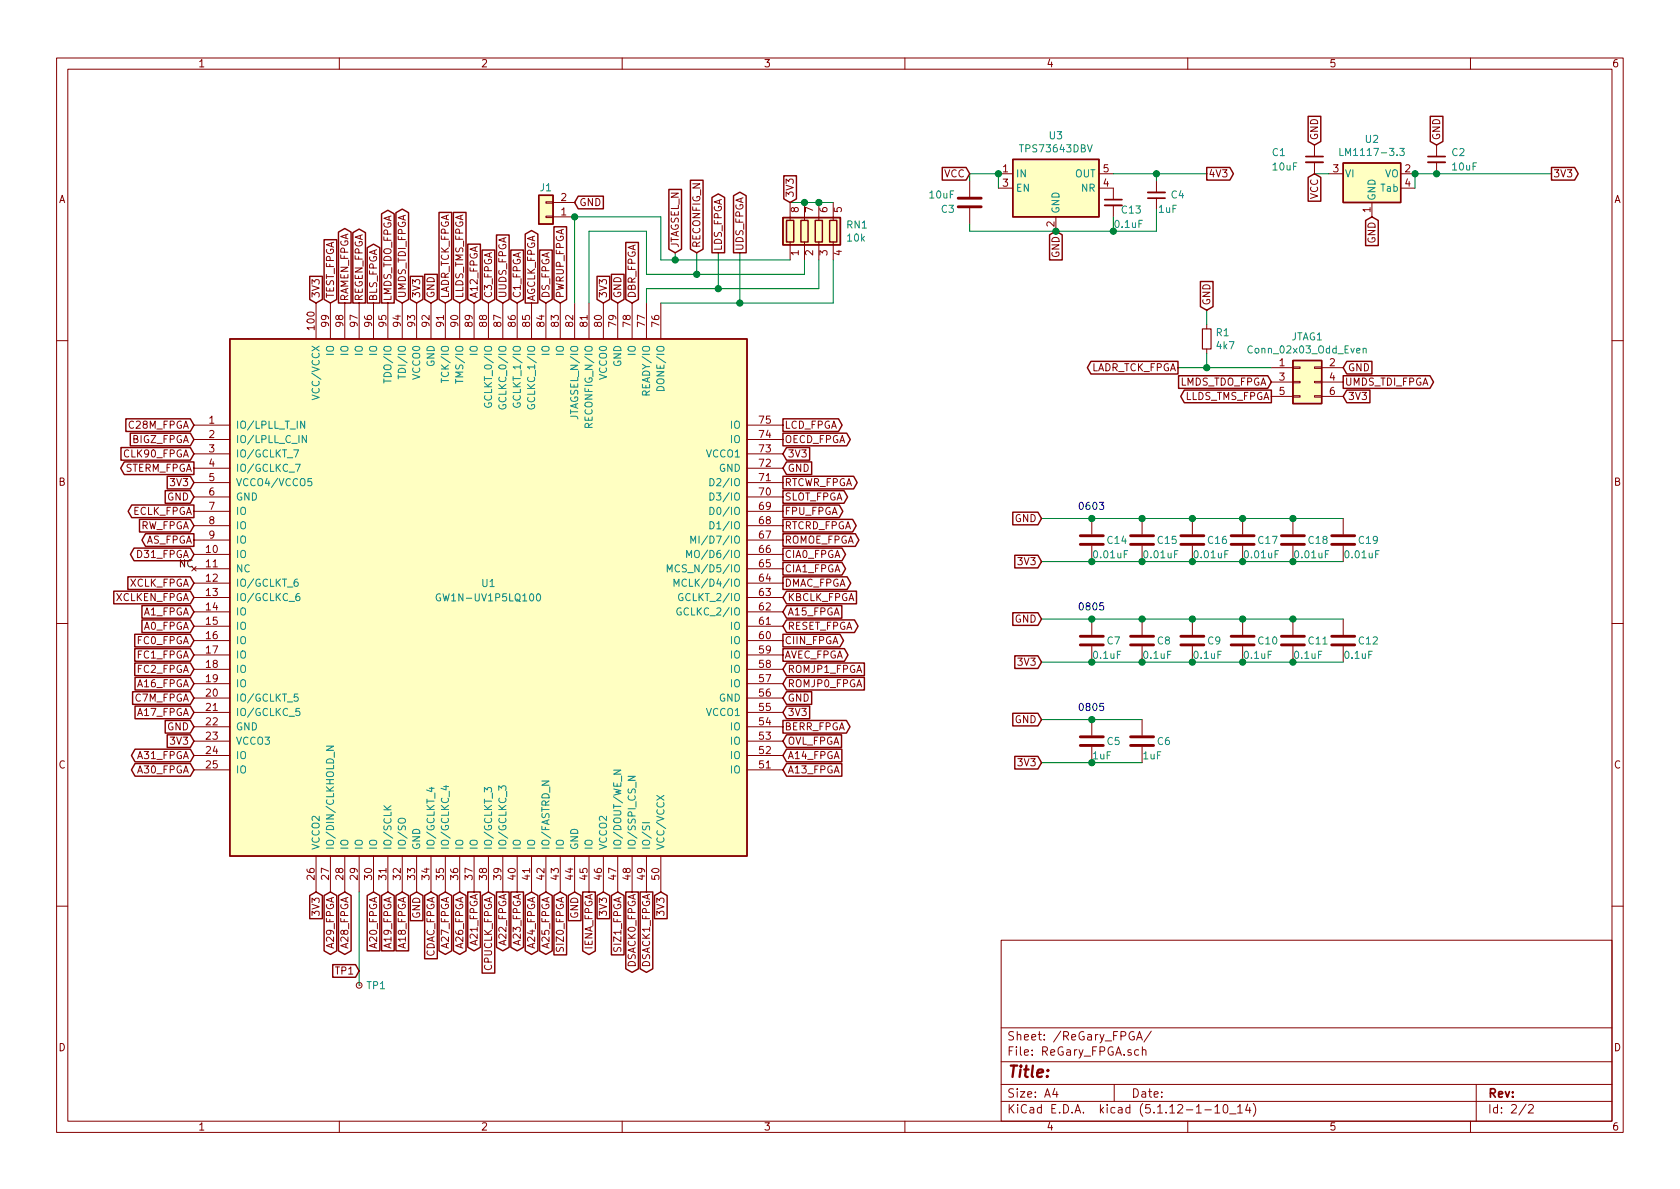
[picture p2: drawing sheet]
EESchema Schematic File Version 4
EELAYER 30 0
EELAYER END
$Descr A4 11693 8268
encoding utf-8
Sheet 2 2
Title ""
Date ""
Rev ""
Comp ""
Comment1 ""
Comment2 ""
Comment3 ""
Comment4 ""
$EndDescr
$Comp
L ReGary:LM1117-3.3 U2
U 1 1
P 9550 1200
F 0 "U2" H 9550 1442 50  0000 C CNN
F 1 "LM1117-3.3" H 9550 1351 50  0000 C CNN
F 2 "Package_TO_SOT_SMD:SOT-223" H 9550 1200 50  0001 C CNN
F 3 "http://www.ti.com/lit/ds/symlink/lm1117.pdf" H 9550 1200 50  0001 C CNN
	1    9550 1200
	1    0    0    -1  
$EndComp
Text GLabel 9550 1500 3    50   Input ~ 0
GND
Text GLabel 9150 1200 3    50   Input ~ 0
VCC
Text GLabel 10800 1200 2    50   Output ~ 0
3V3
$Comp
L Device:C_Small C1
U 1 1
P 9150 1100
F 0 "C1" H 8850 1150 50  0000 L CNN
F 1 "10uF" H 8850 1050 50  0000 L CNN
F 2 "Capacitor_SMD:C_1206_3216Metric_Pad1.42x1.75mm_HandSolder" H 9150 1100 50  0001 C CNN
F 3 "~" H 9150 1100 50  0001 C CNN
	1    9150 1100
	1    0    0    -1  
$EndComp
Wire Wire Line
	9250 1200 9150 1200
Text GLabel 9150 1000 1    50   Input ~ 0
GND
$Comp
L Device:C_Small C2
U 1 1
P 10000 1100
F 0 "C2" H 10100 1150 50  0000 L CNN
F 1 "10uF" H 10100 1050 50  0000 L CNN
F 2 "Capacitor_SMD:C_1206_3216Metric_Pad1.42x1.75mm_HandSolder" H 10000 1100 50  0001 C CNN
F 3 "~" H 10000 1100 50  0001 C CNN
	1    10000 1100
	1    0    0    -1  
$EndComp
Text GLabel 10000 1000 1    50   Input ~ 0
GND
Wire Wire Line
	9850 1300 9850 1200
Wire Wire Line
	9850 1200 10000 1200
Connection ~ 10000 1200
Text GLabel 8400 2150 1    50   Input ~ 0
GND
Text GLabel 7250 3600 0    50   Input ~ 0
GND
$Comp
L Device:C C?
U 1 1
P 9000 4450
AR Path="/60CC8F02" Ref="C?"  Part="1" 
AR Path="/608A10F5/60CC8F02" Ref="C11"  Part="1" 
F 0 "C11" H 9100 4450 50  0000 L CNN
F 1 "0.1uF" H 9000 4350 50  0000 L CNN
F 2 "Capacitor_SMD:C_0805_2012Metric_Pad1.18x1.45mm_HandSolder" H 9038 4300 50  0001 C CNN
F 3 "~" H 9000 4450 50  0001 C CNN
	1    9000 4450
	1    0    0    -1  
$EndComp
Connection ~ 7600 3600
Wire Wire Line
	7600 3600 7950 3600
Connection ~ 7600 3900
Wire Wire Line
	7600 3900 7950 3900
$Comp
L Device:C C?
U 1 1
P 8300 4450
AR Path="/60CC8F0E" Ref="C?"  Part="1" 
AR Path="/608A10F5/60CC8F0E" Ref="C9"  Part="1" 
F 0 "C9" H 8400 4450 50  0000 L CNN
F 1 "0.1uF" H 8300 4350 50  0000 L CNN
F 2 "Capacitor_SMD:C_0805_2012Metric_Pad1.18x1.45mm_HandSolder" H 8338 4300 50  0001 C CNN
F 3 "~" H 8300 4450 50  0001 C CNN
	1    8300 4450
	1    0    0    -1  
$EndComp
Connection ~ 7950 3600
Connection ~ 7950 3900
Wire Wire Line
	7950 3600 8300 3600
Wire Wire Line
	7950 3900 8300 3900
Text GLabel 7250 4600 0    50   Input ~ 0
3V3
Connection ~ 8300 3600
Wire Wire Line
	9000 3900 9350 3900
$Comp
L Device:C C?
U 1 1
P 8650 4450
AR Path="/607ACE36" Ref="C?"  Part="1" 
AR Path="/608A10F5/607ACE36" Ref="C10"  Part="1" 
F 0 "C10" H 8750 4450 50  0000 L CNN
F 1 "0.1uF" H 8650 4350 50  0000 L CNN
F 2 "Capacitor_SMD:C_0805_2012Metric_Pad1.18x1.45mm_HandSolder" H 8688 4300 50  0001 C CNN
F 3 "~" H 8650 4450 50  0001 C CNN
	1    8650 4450
	1    0    0    -1  
$EndComp
$Comp
L Device:R_Pack04 RN1
U 1 1
P 5700 1600
F 0 "RN1" H 5888 1646 50  0000 L CNN
F 1 "10k" H 5888 1555 50  0000 L CNN
F 2 "ReGary:RESCAF80P320X160X60-8N" V 5975 1600 50  0001 C CNN
F 3 "~" H 5700 1600 50  0001 C CNN
	1    5700 1600
	1    0    0    -1  
$EndComp
Text GLabel 5500 1400 1    50   Input ~ 0
3V3
Wire Wire Line
	5500 1400 5600 1400
$Comp
L Device:C C?
U 1 1
P 7950 3750
AR Path="/60636E2E" Ref="C?"  Part="1" 
AR Path="/608A10F5/60636E2E" Ref="C15"  Part="1" 
F 0 "C15" H 8050 3750 50  0000 L CNN
F 1 "0.01uF" H 7950 3650 50  0000 L CNN
F 2 "Capacitor_SMD:C_0603_1608Metric_Pad1.08x0.95mm_HandSolder" H 7988 3600 50  0001 C CNN
F 3 "~" H 7950 3750 50  0001 C CNN
	1    7950 3750
	1    0    0    -1  
$EndComp
$Comp
L Device:C C?
U 1 1
P 7600 3750
AR Path="/60637476" Ref="C?"  Part="1" 
AR Path="/608A10F5/60637476" Ref="C14"  Part="1" 
F 0 "C14" H 7700 3750 50  0000 L CNN
F 1 "0.01uF" H 7600 3650 50  0000 L CNN
F 2 "Capacitor_SMD:C_0603_1608Metric_Pad1.08x0.95mm_HandSolder" H 7638 3600 50  0001 C CNN
F 3 "~" H 7600 3750 50  0001 C CNN
	1    7600 3750
	1    0    0    -1  
$EndComp
$Comp
L Device:C C?
U 1 1
P 8650 3750
AR Path="/60637B30" Ref="C?"  Part="1" 
AR Path="/608A10F5/60637B30" Ref="C17"  Part="1" 
F 0 "C17" H 8750 3750 50  0000 L CNN
F 1 "0.01uF" H 8650 3650 50  0000 L CNN
F 2 "Capacitor_SMD:C_0603_1608Metric_Pad1.08x0.95mm_HandSolder" H 8688 3600 50  0001 C CNN
F 3 "~" H 8650 3750 50  0001 C CNN
	1    8650 3750
	1    0    0    -1  
$EndComp
$Comp
L Device:C C?
U 1 1
P 9000 3750
AR Path="/60638427" Ref="C?"  Part="1" 
AR Path="/608A10F5/60638427" Ref="C18"  Part="1" 
F 0 "C18" H 9100 3750 50  0000 L CNN
F 1 "0.01uF" H 9000 3650 50  0000 L CNN
F 2 "Capacitor_SMD:C_0603_1608Metric_Pad1.08x0.95mm_HandSolder" H 9038 3600 50  0001 C CNN
F 3 "~" H 9000 3750 50  0001 C CNN
	1    9000 3750
	1    0    0    -1  
$EndComp
Wire Wire Line
	7250 3900 7600 3900
Wire Wire Line
	7250 3600 7600 3600
Text GLabel 7250 4300 0    50   Input ~ 0
GND
Text GLabel 7250 3900 0    50   Input ~ 0
3V3
Text Notes 7500 3550 0    50   ~ 0
0603
Text Notes 7500 4250 0    50   ~ 0
0805
$Comp
L Device:C C?
U 1 1
P 7950 4450
AR Path="/608291F3" Ref="C?"  Part="1" 
AR Path="/608A10F5/608291F3" Ref="C8"  Part="1" 
F 0 "C8" H 8050 4450 50  0000 L CNN
F 1 "0.1uF" H 7950 4350 50  0000 L CNN
F 2 "Capacitor_SMD:C_0805_2012Metric_Pad1.18x1.45mm_HandSolder" H 7988 4300 50  0001 C CNN
F 3 "~" H 7950 4450 50  0001 C CNN
	1    7950 4450
	1    0    0    -1  
$EndComp
Wire Wire Line
	7950 4300 8300 4300
Connection ~ 7950 4300
Wire Wire Line
	8300 4600 8650 4600
Connection ~ 8300 4600
$Comp
L Device:C C?
U 1 1
P 9350 3750
AR Path="/60898D1D" Ref="C?"  Part="1" 
AR Path="/608A10F5/60898D1D" Ref="C19"  Part="1" 
F 0 "C19" H 9450 3750 50  0000 L CNN
F 1 "0.01uF" H 9350 3650 50  0000 L CNN
F 2 "Capacitor_SMD:C_0603_1608Metric_Pad1.08x0.95mm_HandSolder" H 9388 3600 50  0001 C CNN
F 3 "~" H 9350 3750 50  0001 C CNN
	1    9350 3750
	1    0    0    -1  
$EndComp
Wire Wire Line
	8300 3600 8650 3600
Connection ~ 8650 3600
Wire Wire Line
	8650 3600 9000 3600
$Comp
L Device:C C?
U 1 1
P 8300 3750
AR Path="/608A7236" Ref="C?"  Part="1" 
AR Path="/608A10F5/608A7236" Ref="C16"  Part="1" 
F 0 "C16" H 8400 3750 50  0000 L CNN
F 1 "0.01uF" H 8300 3650 50  0000 L CNN
F 2 "Capacitor_SMD:C_0603_1608Metric_Pad1.08x0.95mm_HandSolder" H 8338 3600 50  0001 C CNN
F 3 "~" H 8300 3750 50  0001 C CNN
	1    8300 3750
	1    0    0    -1  
$EndComp
Connection ~ 9000 3600
Wire Wire Line
	9000 3600 9350 3600
Wire Wire Line
	8300 3900 8650 3900
Connection ~ 8300 3900
Connection ~ 9000 3900
Connection ~ 8650 3900
Wire Wire Line
	8650 3900 9000 3900
$Comp
L Device:C C?
U 1 1
P 7600 5150
AR Path="/608425C5" Ref="C?"  Part="1" 
AR Path="/608A10F5/608425C5" Ref="C5"  Part="1" 
F 0 "C5" H 7700 5150 50  0000 L CNN
F 1 "1uF" H 7600 5050 50  0000 L CNN
F 2 "Capacitor_SMD:C_0805_2012Metric_Pad1.18x1.45mm_HandSolder" H 7638 5000 50  0001 C CNN
F 3 "~" H 7600 5150 50  0001 C CNN
	1    7600 5150
	1    0    0    -1  
$EndComp
$Comp
L Device:C C?
U 1 1
P 7950 5150
AR Path="/6084338C" Ref="C?"  Part="1" 
AR Path="/608A10F5/6084338C" Ref="C6"  Part="1" 
F 0 "C6" H 8050 5150 50  0000 L CNN
F 1 "1uF" H 7950 5050 50  0000 L CNN
F 2 "Capacitor_SMD:C_0805_2012Metric_Pad1.18x1.45mm_HandSolder" H 7988 5000 50  0001 C CNN
F 3 "~" H 7950 5150 50  0001 C CNN
	1    7950 5150
	1    0    0    -1  
$EndComp
$Comp
L Device:C C?
U 1 1
P 9350 4450
AR Path="/6084459F" Ref="C?"  Part="1" 
AR Path="/608A10F5/6084459F" Ref="C12"  Part="1" 
F 0 "C12" H 9450 4450 50  0000 L CNN
F 1 "0.1uF" H 9350 4350 50  0000 L CNN
F 2 "Capacitor_SMD:C_0805_2012Metric_Pad1.18x1.45mm_HandSolder" H 9388 4300 50  0001 C CNN
F 3 "~" H 9350 4450 50  0001 C CNN
	1    9350 4450
	1    0    0    -1  
$EndComp
$Comp
L Device:C_Small C?
U 1 1
P 8050 1350
AR Path="/6085C631" Ref="C?"  Part="1" 
AR Path="/608A10F5/6085C631" Ref="C4"  Part="1" 
F 0 "C4" H 7850 1350 50  0000 L CNN
F 1 "1uF" H 7900 1450 50  0000 L CNN
F 2 "Capacitor_SMD:C_0805_2012Metric_Pad1.15x1.40mm_HandSolder" H 8088 1200 50  0001 C CNN
F 3 "~" H 8050 1350 50  0001 C CNN
	1    8050 1350
	-1   0    0    1   
$EndComp
$Comp
L Device:C C3
U 1 1
P 6750 1400
F 0 "C3" H 6850 1450 50  0000 L CNN
F 1 "10uF" H 6850 1350 50  0000 L CNN
F 2 "Capacitor_SMD:C_1206_3216Metric_Pad1.42x1.75mm_HandSolder" H 6750 1400 50  0001 C CNN
F 3 "~" H 6750 1400 50  0001 C CNN
	1    6750 1400
	-1   0    0    1   
$EndComp
Text GLabel 2500 6750 0    50   Input ~ 0
TP1
Wire Wire Line
	5600 1400 5700 1400
Connection ~ 5600 1400
$Comp
L Connector:TestPoint_Small TP1
U 1 1
P 2500 6850
F 0 "TP1" H 2548 6850 50  0000 L CNN
F 1 "TestPoint_Small" H 2548 6805 50  0001 L CNN
F 2 "TestPoint:TestPoint_Pad_1.5x1.5mm" H 2700 6850 50  0001 C CNN
F 3 "~" H 2700 6850 50  0001 C CNN
	1    2500 6850
	1    0    0    -1  
$EndComp
Wire Wire Line
	5700 1400 5800 1400
Connection ~ 5700 1400
$Comp
L Device:C_Small C?
U 1 1
P 7750 1400
AR Path="/60785965" Ref="C?"  Part="1" 
AR Path="/608A10F5/60785965" Ref="C13"  Part="1" 
F 0 "C13" H 7800 1350 50  0000 L CNN
F 1 "0.1uF" H 7750 1250 50  0000 L CNN
F 2 "Capacitor_SMD:C_0603_1608Metric_Pad1.08x0.95mm_HandSolder" H 7788 1250 50  0001 C CNN
F 3 "~" H 7750 1400 50  0001 C CNN
	1    7750 1400
	1    0    0    -1  
$EndComp
Text GLabel 7250 5300 0    50   Input ~ 0
3V3
Text GLabel 7250 5000 0    50   Input ~ 0
GND
Wire Wire Line
	7250 5000 7600 5000
Wire Wire Line
	7250 5300 7600 5300
Text Notes 7500 4950 0    50   ~ 0
0805
Wire Wire Line
	7600 5000 7950 5000
Connection ~ 7600 5000
Wire Wire Line
	7600 5300 7950 5300
Connection ~ 7600 5300
$Comp
L ReGary:GW1N-UV1P5LQ100 U1
U 1 1
P 3400 4150
F 0 "U1" H 3400 4250 50  0000 C CNN
F 1 "GW1N-UV1P5LQ100" H 3400 4150 50  0000 C CNN
F 2 "Package_QFP:TQFP-100_14x14mm_P0.5mm" H 3400 4150 50  0001 C CNN
F 3 "" H 3400 4150 50  0001 C CNN
	1    3400 4150
	1    0    0    -1  
$EndComp
Text GLabel 4200 2100 1    50   Input ~ 0
3V3
Text GLabel 2900 2100 1    50   Input ~ 0
3V3
Text GLabel 2200 2100 1    50   Input ~ 0
3V3
Text GLabel 1350 3350 0    50   Input ~ 0
3V3
Text GLabel 1350 5150 0    50   Input ~ 0
3V3
Text GLabel 2200 6200 3    50   Input ~ 0
3V3
Text GLabel 4200 6200 3    50   Input ~ 0
3V3
Text GLabel 4600 6200 3    50   Input ~ 0
3V3
Text GLabel 5450 4950 2    50   Input ~ 0
3V3
Text GLabel 5450 3150 2    50   Input ~ 0
3V3
Text GLabel 1350 3450 0    50   Input ~ 0
GND
Text GLabel 1350 5050 0    50   Input ~ 0
GND
Text GLabel 2900 6200 3    50   Input ~ 0
GND
Text GLabel 4000 6200 3    50   Input ~ 0
GND
Text GLabel 5450 4850 2    50   Input ~ 0
GND
Text GLabel 5450 3250 2    50   Input ~ 0
GND
Text GLabel 4300 2100 1    50   Input ~ 0
GND
Text GLabel 3000 2100 1    50   Input ~ 0
GND
$Comp
L Connector_Generic:Conn_02x03_Odd_Even JTAG1
U 1 1
P 9050 2650
F 0 "JTAG1" H 9100 2967 50  0000 C CNN
F 1 "Conn_02x03_Odd_Even" H 9100 2876 50  0000 C CNN
F 2 "Connector_PinHeader_2.00mm:PinHeader_2x03_P2.00mm_Vertical_SMD" H 9050 2650 50  0001 C CNN
F 3 "~" H 9050 2650 50  0001 C CNN
	1    9050 2650
	1    0    0    -1  
$EndComp
Text GLabel 9350 2550 2    50   Input ~ 0
GND
Text GLabel 9350 2750 2    50   Input ~ 0
3V3
$Comp
L Regulator_Linear:TPS73643DBV U3
U 1 1
P 7350 1300
F 0 "U3" H 7350 1667 50  0000 C CNN
F 1 "TPS73643DBV" H 7350 1576 50  0000 C CNN
F 2 "Package_TO_SOT_SMD:SOT-23-5" H 7350 1625 50  0001 C CIN
F 3 "http://www.ti.com/lit/ds/symlink/tps736.pdf" H 7350 1250 50  0001 C CNN
	1    7350 1300
	1    0    0    -1  
$EndComp
Text GLabel 6750 1200 0    50   Input ~ 0
VCC
Wire Wire Line
	6950 1200 6750 1200
Wire Wire Line
	10000 1200 10800 1200
Text GLabel 7350 1600 3    50   Input ~ 0
GND
Text GLabel 8400 1200 2    50   Output ~ 0
4V3
Wire Wire Line
	6950 1300 6950 1200
Connection ~ 6950 1200
Wire Wire Line
	7750 1200 8050 1200
Wire Wire Line
	6750 1550 6750 1600
Wire Wire Line
	6750 1200 6750 1250
Wire Wire Line
	8050 1600 8050 1450
Connection ~ 7350 1600
Wire Wire Line
	8050 1250 8050 1200
Connection ~ 8050 1200
Wire Wire Line
	8050 1200 8400 1200
Wire Wire Line
	7750 1500 7750 1600
Connection ~ 7750 1600
Wire Wire Line
	7750 1600 8050 1600
$Comp
L Device:C C?
U 1 1
P 7600 4450
AR Path="/67F0E861" Ref="C?"  Part="1" 
AR Path="/608A10F5/67F0E861" Ref="C7"  Part="1" 
F 0 "C7" H 7700 4450 50  0000 L CNN
F 1 "0.1uF" H 7600 4350 50  0000 L CNN
F 2 "Capacitor_SMD:C_0805_2012Metric_Pad1.18x1.45mm_HandSolder" H 7638 4300 50  0001 C CNN
F 3 "~" H 7600 4450 50  0001 C CNN
	1    7600 4450
	1    0    0    -1  
$EndComp
Wire Wire Line
	7250 4600 7600 4600
Wire Wire Line
	7950 4600 8300 4600
$Comp
L Device:R_Small R1
U 1 1
P 8400 2350
F 0 "R1" H 8459 2396 50  0000 L CNN
F 1 "4k7" H 8459 2305 50  0000 L CNN
F 2 "Resistor_SMD:R_0603_1608Metric_Pad0.98x0.95mm_HandSolder" H 8400 2350 50  0001 C CNN
F 3 "~" H 8400 2350 50  0001 C CNN
	1    8400 2350
	1    0    0    -1  
$EndComp
Wire Wire Line
	8300 4300 8650 4300
Connection ~ 8300 4300
Wire Wire Line
	8650 4600 9000 4600
Connection ~ 8650 4600
Text GLabel 4700 1750 1    50   Input ~ 0
JTAGSEL_N
$Comp
L Connector_Generic:Conn_01x02 J1
U 1 1
P 3800 1500
F 0 "J1" H 3800 1300 50  0000 C CNN
F 1 "Conn_01x02" H 3718 1266 50  0001 C CNN
F 2 "Connector_PinHeader_2.54mm:PinHeader_1x02_P2.54mm_Vertical" H 3800 1500 50  0001 C CNN
F 3 "~" H 3800 1500 50  0001 C CNN
	1    3800 1500
	-1   0    0    1   
$EndComp
Text GLabel 4850 1750 1    50   Input ~ 0
RECONFIG_N
Text GLabel 2800 2100 1    50   BiDi ~ 0
UMDS_TDI_FPGA
Text GLabel 9350 2650 2    50   Output ~ 0
UMDS_TDI_FPGA
Text GLabel 8850 2650 0    50   Input ~ 0
LMDS_TDO_FPGA
Text GLabel 2700 2100 1    50   Output ~ 0
LMDS_TDO_FPGA
Text GLabel 8200 2550 0    50   Output ~ 0
LADR_TCK_FPGA
Text GLabel 3100 2100 1    50   Input ~ 0
LADR_TCK_FPGA
Text GLabel 8850 2750 0    50   Output ~ 0
LLDS_TMS_FPGA
Text GLabel 3200 2100 1    50   Input ~ 0
LLDS_TMS_FPGA
Text GLabel 1350 4050 0    50   Input ~ 0
XCLK_FPGA
Text GLabel 3400 2100 1    50   Input ~ 0
C3_FPGA
Text GLabel 3500 2100 1    50   Input ~ 0
UUDS_FPGA
Text GLabel 3700 2100 1    50   Output ~ 0
AGCLK_FPGA
Wire Wire Line
	6750 1600 7350 1600
Text GLabel 3800 2100 1    50   Input ~ 0
DS_FPGA
Text GLabel 1350 4150 0    50   Input ~ 0
XCLKEN_FPGA
Text Label 1350 3950 2    50   ~ 0
NC
Text GLabel 1350 2950 0    50   Input ~ 0
C28M_FPGA
Text GLabel 1350 3250 0    50   Output ~ 0
STERM_FPGA
Text GLabel 1350 3050 0    50   Input ~ 0
BIGZ_FPGA
Text GLabel 1350 3850 0    50   BiDi ~ 0
D31_FPGA
Text GLabel 1350 3150 0    50   Input ~ 0
CLK90_FPGA
Text GLabel 2300 2100 1    50   Input ~ 0
TEST_FPGA
Text GLabel 1350 4850 0    50   Input ~ 0
C7M_FPGA
Text GLabel 3000 6200 3    50   Input ~ 0
CDAC_FPGA
Text GLabel 3600 2100 1    50   Input ~ 0
C1_FPGA
Text GLabel 1350 3550 0    50   Output ~ 0
ECLK_FPGA
Text GLabel 2400 2100 1    50   Output ~ 0
RAMEN_FPGA
Text GLabel 2500 2100 1    50   Output ~ 0
REGEN_FPGA
Text GLabel 3400 6200 3    50   Input ~ 0
CPUCLK_FPGA
Text GLabel 5450 4150 2    50   Input ~ 0
KBCLK_FPGA
Connection ~ 9850 1200
Text GLabel 4000 1400 2    50   Input ~ 0
GND
Wire Wire Line
	7350 1600 7750 1600
Wire Wire Line
	8200 2550 8400 2550
Wire Wire Line
	8400 2450 8400 2550
Connection ~ 8400 2550
Wire Wire Line
	8400 2550 8850 2550
Wire Wire Line
	8400 2250 8400 2150
Wire Wire Line
	4100 1600 4100 2100
Text GLabel 5450 4050 2    50   Output ~ 0
DMAC_FPGA
Text GLabel 5450 3950 2    50   Output ~ 0
CIA1_FPGA
Text GLabel 5450 3850 2    50   Output ~ 0
CIA0_FPGA
Text GLabel 5450 3550 2    50   Output ~ 0
FPU_FPGA
Text GLabel 5450 3450 2    50   Output ~ 0
SLOT_FPGA
Text GLabel 5450 3350 2    50   Output ~ 0
RTCWR_FPGA
Text GLabel 5450 3650 2    50   Output ~ 0
RTCRD_FPGA
Text GLabel 5450 3750 2    50   Output ~ 0
ROMOE_FPGA
Text GLabel 5450 3050 2    50   Output ~ 0
OECD_FPGA
Text GLabel 5450 2950 2    50   Output ~ 0
LCD_FPGA
Text GLabel 4400 2100 1    50   Input ~ 0
DBR_FPGA
Text GLabel 5000 1750 1    50   Output ~ 0
LDS_FPGA
Text GLabel 5150 1750 1    50   Output ~ 0
UDS_FPGA
Wire Wire Line
	4500 2100 4500 2000
Wire Wire Line
	4100 1600 4500 1600
Wire Wire Line
	4500 1600 4500 1900
Wire Wire Line
	4600 1500 4600 1800
Wire Wire Line
	5600 1900 5600 1800
Wire Wire Line
	5700 2000 5700 1800
Wire Wire Line
	4600 1800 4700 1800
Wire Wire Line
	4500 1900 4850 1900
Wire Wire Line
	4500 2000 5000 2000
Wire Wire Line
	5800 2100 5800 1800
Wire Wire Line
	4600 2100 5150 2100
Wire Wire Line
	4700 1750 4700 1800
Connection ~ 4700 1800
Wire Wire Line
	4700 1800 5500 1800
Wire Wire Line
	4850 1750 4850 1900
Connection ~ 4850 1900
Wire Wire Line
	4850 1900 5600 1900
Wire Wire Line
	5000 1750 5000 2000
Connection ~ 5000 2000
Wire Wire Line
	5000 2000 5700 2000
Wire Wire Line
	5150 1750 5150 2100
Connection ~ 5150 2100
Wire Wire Line
	5150 2100 5800 2100
Wire Wire Line
	4000 1500 4600 1500
Wire Wire Line
	4000 1500 4000 2100
Connection ~ 4000 1500
Text GLabel 3300 2100 1    50   Input ~ 0
A12_FPGA
Text GLabel 3900 2100 1    50   Input ~ 0
PWRUP_FPGA
Text GLabel 2600 2100 1    50   Output ~ 0
BLS_FPGA
Text GLabel 5450 4450 2    50   Output ~ 0
CIIN_FPGA
Text GLabel 5450 5050 2    50   Output ~ 0
BERR_FPGA
Text GLabel 5450 4550 2    50   Output ~ 0
AVEC_FPGA
Text GLabel 5450 4650 2    50   Input ~ 0
ROMJP1_FPGA
Text GLabel 5450 4750 2    50   Input ~ 0
ROMJP0_FPGA
Text GLabel 5450 4350 2    50   BiDi ~ 0
RESET_FPGA
Text GLabel 5450 4250 2    50   Input ~ 0
A15_FPGA
Wire Wire Line
	7250 4300 7600 4300
Connection ~ 7600 4300
Wire Wire Line
	7600 4300 7950 4300
Wire Wire Line
	7600 4600 7950 4600
Connection ~ 7600 4600
Connection ~ 7950 4600
Wire Wire Line
	8650 4300 9000 4300
Connection ~ 8650 4300
Text GLabel 5450 5250 2    50   Input ~ 0
A14_FPGA
Text GLabel 5450 5150 2    50   Input ~ 0
OVL_FPGA
Text GLabel 5450 5350 2    50   Input ~ 0
A13_FPGA
Text GLabel 4500 6200 3    50   Output ~ 0
DSACK1_FPGA
Text GLabel 4400 6200 3    50   Output ~ 0
DSACK0_FPGA
Text GLabel 4300 6200 3    50   Input ~ 0
SIZ1_FPGA
Text GLabel 3900 6200 3    50   Input ~ 0
SIZ0_FPGA
Text GLabel 1350 3650 0    50   Input ~ 0
RW_FPGA
Text GLabel 1350 3750 0    50   Output ~ 0
AS_FPGA
Text GLabel 1350 4550 0    50   Input ~ 0
FC1_FPGA
Text GLabel 1350 4450 0    50   Input ~ 0
FC0_FPGA
Text GLabel 1350 4650 0    50   Input ~ 0
FC2_FPGA
Text GLabel 1350 4250 0    50   Input ~ 0
A1_FPGA
Text GLabel 1350 4350 0    50   Input ~ 0
A0_FPGA
Text GLabel 1350 5250 0    50   BiDi ~ 0
A31_FPGA
Text GLabel 1350 5350 0    50   BiDi ~ 0
A30_FPGA
Text GLabel 2300 6200 3    50   BiDi ~ 0
A29_FPGA
Text GLabel 2400 6200 3    50   BiDi ~ 0
A28_FPGA
Text GLabel 3100 6200 3    50   BiDi ~ 0
A27_FPGA
Text GLabel 3200 6200 3    50   BiDi ~ 0
A26_FPGA
Text GLabel 4100 6200 3    50   Output ~ 0
IENA_FPGA
Text GLabel 3800 6200 3    50   BiDi ~ 0
A25_FPGA
Text GLabel 3700 6200 3    50   BiDi ~ 0
A24_FPGA
Text GLabel 1350 4750 0    50   Input ~ 0
A16_FPGA
Text GLabel 1350 4950 0    50   Input ~ 0
A17_FPGA
Text GLabel 3300 6200 3    50   Output ~ 0
A21_FPGA
Text GLabel 3500 6200 3    50   Output ~ 0
A22_FPGA
Text GLabel 3600 6200 3    50   Output ~ 0
A23_FPGA
Text GLabel 2800 6200 3    50   Input ~ 0
A18_FPGA
Text GLabel 2700 6200 3    50   Input ~ 0
A19_FPGA
Text GLabel 2600 6200 3    50   Input ~ 0
A20_FPGA
Wire Wire Line
	2500 6200 2500 6850
Wire Wire Line
	9000 4300 9350 4300
Connection ~ 9000 4300
Wire Wire Line
	9000 4600 9350 4600
Connection ~ 9000 4600
$EndSCHEMATC
